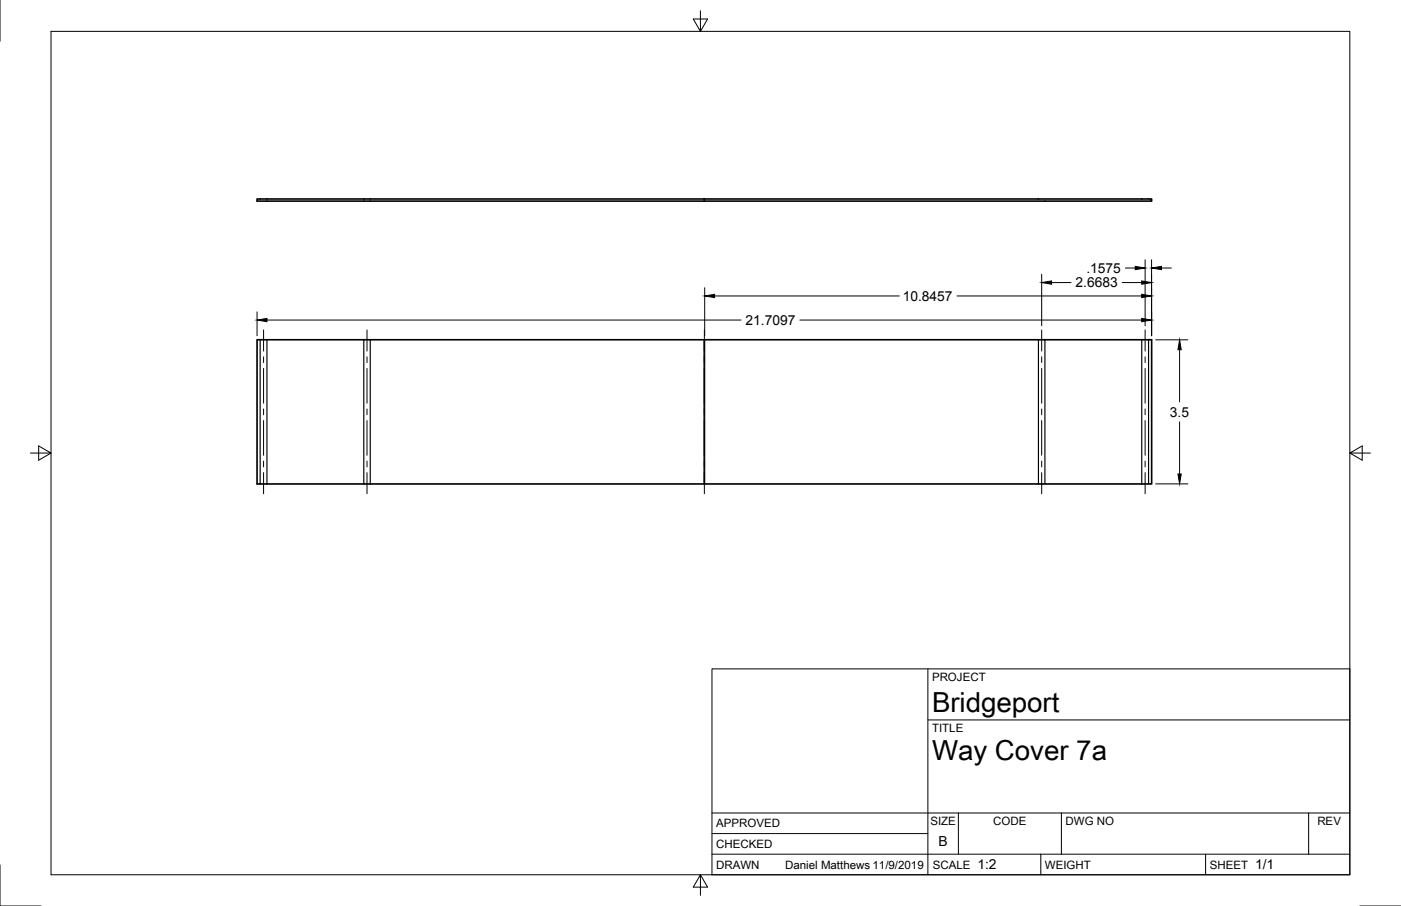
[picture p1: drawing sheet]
<svg xmlns="http://www.w3.org/2000/svg" width="432mm" height="279mm" viewBox="0 0 432 279" stroke-linecap="round" stroke-linejoin="round" font-family="sans-serif">
<!-- layer: Visible -->
<path d="M79.2 61.4h275.7v.6h-275.7zM79.2 104.8h275.7v44.4h-275.7z" fill="none" stroke="#000" stroke-width=".51"/>
<!-- layer: Visible Narrow -->
<path d="M80.2 104.8v44.4M82.3 104.8v44.4M112.1 104.8v44.4M114.1 104.8v44.4M217 104.8v44.4M217.2 104.8v44.4M320.1 104.8v44.4M322.1 104.8v44.4M351.9 104.8v44.4M354 104.8v44.4" fill="none" stroke="#000" stroke-width=".36"/>
<!-- layer: Border -->
<path d="M0 0v12.7M15.7 9.7h400.3v260.1h-400.3zM215.9 3.3v6.4l-2.2-3.8h4.4l-2.2 3.8M9.4 139.7h6.3l-3.8-2.2v4.4l3.8-2.2M416 139.7l3.8 2.2v-4.4l-3.8 2.2h6.4M0 266.7v12.7h12.7M215.9 269.8l2.2 3.8h-4.4l2.2-3.8v6.3M419.1 279.4h12.7" fill="none" stroke="#000" stroke-width=".31"/>
<!-- layer: Titleblock -->
<path d="M219.4 206.3h196.6v63.5h-196.6zM286 206.3v63.5M286 222h130M219.4 257.1h66.6M219.4 250.7h196.6M295.4 250.7v12.7M327.1 250.7v12.7M403.3 250.7v12.7M219.4 263.4h196.6M320.8 263.4v6.4M371.6 263.4v6.4" fill="none" stroke="#000" stroke-width=".31"/>
<!-- layer: Center Lines -->
<g fill="none" stroke="#000" stroke-width=".31">
<path d="M81.2 101.7v6.6M81.2 110v1.8M81.2 113.6v10.7M113.1 101.7v6.6M113.1 110v1.8M113.1 113.6v10.7M217.1 101.7v6.6M217.1 110v1.8M217.1 113.6v10.7M321.1 101.7v6.6M321.1 110v1.8M321.1 113.6v10.7"/>
<path d="M352.9 101.7v6.6M352.9 110v1.8M352.9 113.6v10.7M81.2 126.1v1.8M81.2 129.7v10.7M113.1 126.1v1.8M113.1 129.7v10.7M217.1 126.1v1.8M217.1 129.7v10.7M321.1 126.1v1.8M321.1 129.7v10.7M352.9 126.1v1.8"/>
<path d="M352.9 129.7v10.7M81.2 142.2v1.8M81.2 145.8v6.5M113.1 142.2v1.8M113.1 145.8v6.5M217.1 142.2v1.8M217.1 145.8v6.5M321.1 142.2v1.8M321.1 145.8v6.5M352.9 142.2v1.8M352.9 145.8v6.5"/>
</g>
<!-- layer: Dimensions -->
<g fill="none" stroke="#000" stroke-width=".31">
<path d="M79.2 96.2v7.3M82.3 98.7h146.1M217.2 88.7v14.8M220.2 91.3h57M246.5 98.7h105.4M295 91.3h56.9M321.1 84.6v15.9M324.1 87.1h6M345.9 87.1h6M346.8 82.7h3.1M352.9 80.1v20.4M354.9 80.1v23.4"/>
<path d="M358 82.7h3M356.2 104.8h9.9M363.6 107.8v16.1M363.6 130.1v16.1M356.2 149.2h9.9"/>
</g>
<path d="M79.2 98.7l3.1-.5v1zM217.2 91.3l3-.5v1zM321.1 87.1l3-.5v1.1zM349.9 82.1l3 .6-3 .5zM351.9 98.2l3 .5-3 .5zM351.9 90.8l3 .5-3 .5zM351.9 86.6l3 .5-3 .6zM354.9 82.7l3.1-.6v1.1zM363.6 104.8l.5 3h-1zM363.1 146.2h1l-.5 3z" fill="#000" stroke="#000" stroke-width=".31"/>
<g font-size="8.5">
<text x="287.3" y="219.5">Bridgeport</text>
<text x="287.3" y="234.5">Way Cover 7a</text>
</g>
<g font-size="4.3">
<text x="331.5" y="88.6">2.6683</text>
<text x="334.8" y="84.1">.1575</text>
<text x="278.2" y="92.8">10.8457</text>
<text x="229.8" y="100.2">21.7097</text>
<text x="360.6" y="128.5">3.5</text>
<text x="289.3" y="261">B</text>
<text x="301.2" y="268.1">1:2</text>
<text x="386.8" y="268.1">1/1</text>
</g>
<g font-size="3.5">
<text x="287.3" y="210.1">PROJECT</text>
<text x="287.3" y="225.8">TITLE</text>
<text x="220.7" y="255.2">APPROVED</text>
<text x="286.7" y="254.5">SIZE</text>
<text x="306.1" y="254.5">CODE</text>
<text x="328.4" y="254.5">DWG NO</text>
<text x="406" y="254.5">REV</text>
<text x="220.7" y="261.5">CHECKED</text>
<text x="220.7" y="267.9">DRAWN</text>
<text x="242" y="267.9">Daniel Matthews 11/9/2019</text>
<text x="287.5" y="267.9">SCALE</text>
<text x="322.1" y="267.9">WEIGHT</text>
<text x="372.9" y="267.9">SHEET</text>
</g>
</svg>
